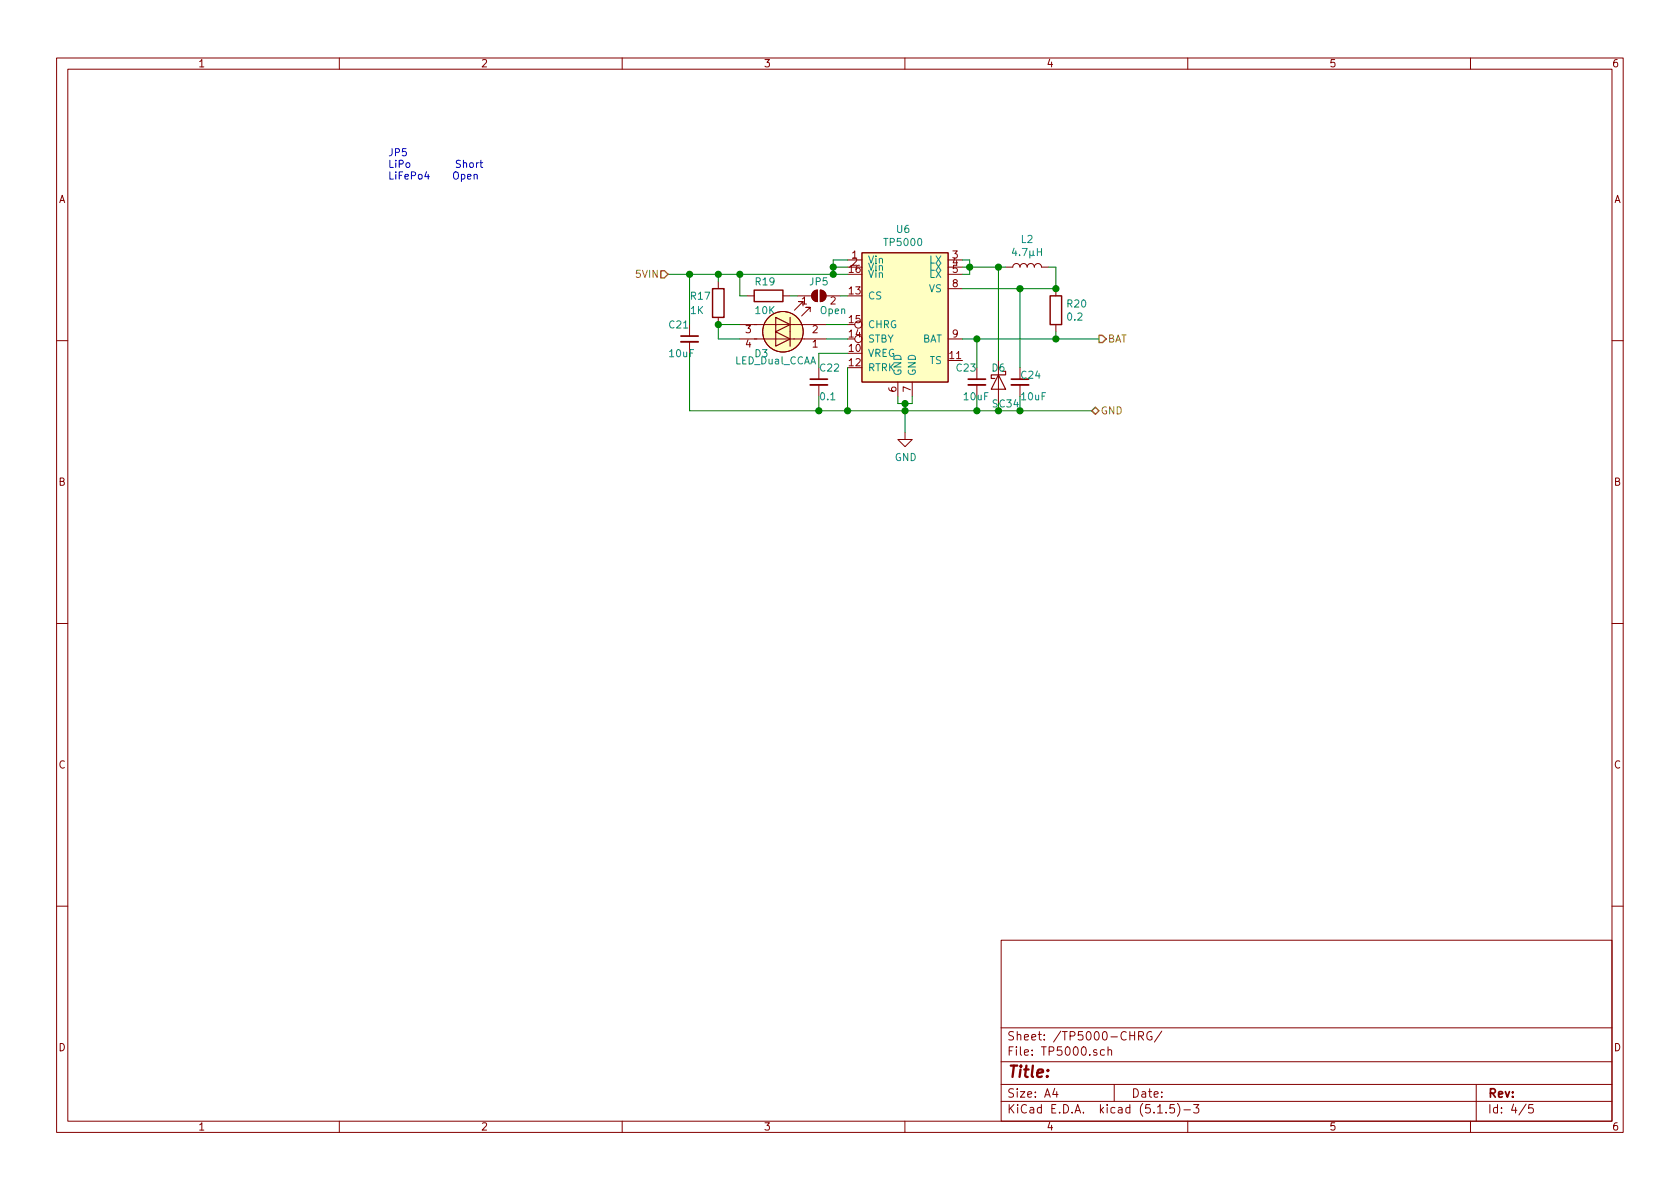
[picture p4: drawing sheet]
<svg xmlns="http://www.w3.org/2000/svg" width="297mm" height="210mm" viewBox="0 0 297 210" stroke-linecap="round" stroke-linejoin="round" font-family="sans-serif">
<g fill="none" stroke="#840000" stroke-width=".18">
<path d="M10 10.3h277v189.9h-277zM12 12.2h273v186.1h-273zM60 10.3v1.9M110 10.3v1.9M160 10.3v1.9M210 10.3v1.9M260 10.3v1.9M121.9 57.4v2M127 49.8v1.2M127 56.1v1.3M130.8 59.9h15.2M130.8 57.4h15.2"/>
<path d="M132.1 52.3h1.2M138.4 52.3h1.3M141 52.3h2.5M142 54.1v-.8h-.8h.8l-1.5 1.6M143.3 55.1v-.7h-.8h.8l-1.6 1.5M143.9 51.5l.6-.2v2a1.02 1.02 0 0 1-.9-.6 1.02 1.02 0 0 1 .3-1.2zM145 51.3a1.02 1.02 0 0 1 1 1 1.02 1.02 0 0 1-1 1zM146 52.3h2.6M149.9 46h2.5M152.4 44.7h15.2v22.9h-15.2zM167.6 46h2.6M167.6 48.5h2.6"/>
<path d="M167.6 47.2h2.6M167.6 51h2.6M167.6 59.9h2.6M177.8 47.2h1.3a.63 .63 0 0 1 .6-.6 .63 .63 0 0 1 .6 .6 .63 .63 0 0 1 .7-.6 .63 .63 0 0 1 .6 .6 .63 .63 0 0 1 .6-.6 .63 .63 0 0 1 .7 .6 .63 .63 0 0 1 .6-.6 .63 .63 0 0 1 .6 .6h1.3M186.7 51v1.3M186.7 57.4v1.3M10 60.2h2M121.9 60.4v2.1M144.8 65v2.1M144.8 68.1v2M158.7 67.6v2.5M160 76.4v1.3h1.3l-1.3 1.3-1.3-1.3h1.3"/>
<path d="M161.3 67.6v2.5M172.7 65v2.1M172.7 68.1v2M176.5 63.7v7.7M180.3 65v2.1M180.3 68.1v2M285 60.2h2M10 110.3h2M285 110.3h2M10 160.2h2M177 166.3h108v32h-108zM285 160.2h2"/>
<path d="M60 198.3v1.9M110 198.3v1.9M160 198.3v1.9M177 194.8h108M177 191.8h108M177 187.8h108M177 181.8h108M186.5 192.5l-.4 1h1M186.8 193v1M195.3 185.7l-.5-.1-.2 .3v.6l.2 .1 .5-.1M195.9 185.7l.2-.1 .4 .1v.9M195.9 185.1v1.5"/>
<path d="M197 191.8v3M201.3 183.2l.8-.1 .1-.2-.1-.4-.8-.1v1.5M201.7 183.2l.5 .7M203.6 182.5a.73 .73 0 0 0-.9 .5 .73 .73 0 0 0 .6 .9l.4-.1v-.5h-.3M204.7 196.8h.8M205.4 182.3l-1.3 2M206.2 196.7v.1M207.6 195.3h-.7l-.1 .7 .2-.1 .5 .1 .2 .2-.1 .5-.2 .1-.6-.1M208.2 195.1a1.71 1.71 0 0 1 0 2.3M209.3 196.3h1.2M210 198.3v1.9M211 195.3h1l-.5 .6 .4 .1v.7l-.2 .1-.7-.1"/>
<path d="M260 198.3v1.9M261 191.8v6.5M269.8 195.2l-1.2 2M271 195.3h-.7v.7l.2-.1 .5 .1 .1 .2-.1 .5-.2 .1-.5-.1"/>
<circle cx="138.4" cy="58.7" r="3.6"/>
<circle cx="151.8" cy="57.4" r=".63"/>
<circle cx="151.8" cy="59.9" r=".63"/>
</g>
<path d="M120.4 60.4h3M143.3 68.1h3M171.2 68.1h3M178.8 68.1h3.1" fill="none" stroke="#840000" stroke-width=".33"/>
<path d="M120.4 59.4h3M143.3 67.1h3M171.2 67.1h3M178.8 67.1h3.1" fill="none" stroke="#840000" stroke-width=".3"/>
<path d="M126 51h2v5.1h-2zM133.3 51.3h5.1v2h-5.1zM185.7 52.3h2v5.1h-2z" fill="none" stroke="#840000" stroke-width=".25"/>
<g fill="#ffffc2" stroke="#ffffc2" stroke-width=".18">
<path d="M152.4 44.7h15.2v22.9h-15.2z"/>
<circle cx="138.4" cy="58.7" r="3.6"/>
</g>
<path d="M137.2 58.7l2.5 1.2-2.5 1.3zM137.2 56.1l2.5 1.3-2.5 1.3zM139.7 56.1v5.1M176.5 66.3l1.3 2.5h-2.5zM177.2 65.7h.6v.6h-2.5v.6h.6" fill="none" stroke="#840000" stroke-width=".2"/>
<g fill="#840000" stroke="#840000" stroke-width=".18">
<path d="M143.9 51.5l.6-.2v2a1.02 1.02 0 0 1-.9-.6 1.02 1.02 0 0 1 .3-1.2z"/>
<path d="M145 51.3a1.02 1.02 0 0 1 1 1 1.02 1.02 0 0 1-1 1z"/>
</g>
<g fill="none" stroke="#008400" stroke-width=".18">
<path d="M118.1 48.5h31.8M121.9 48.5v8.9M127 48.5v1.3M130.8 57.4h-3.8v2.5h3.8M130.8 48.5v3.8h1.3M139.7 52.3h1.3M146 57.4h3.9M146 59.9h3.9M147.3 47.2h2.6M148.6 52.3h1.3M149.9 46h-2.6v2.5M170.2 47.2h7.6"/>
<path d="M170.2 46h1.2v2.5h-1.2M170.2 59.9h24.1M172.7 59.9v5.1M176.5 47.2v16.5M180.3 51v14M185.4 47.2h1.3v3.8h-16.5M186.7 58.7v1.2M121.9 62.5v10.1h71.1M144.8 70.1v2.5M149.9 62.5h-5.1v2.5M149.9 65v7.6M158.7 70.1v1.3h2.6v-1.3"/>
<path d="M160 71.4v5M172.7 70.1v2.5M180.3 70.1v2.5"/>
</g>
<path d="M116.8 47.9h.7l.6 .6-.6 .6h-.7zM194.3 59.3h.6l.7 .6-.7 .7h-.6zM193.7 72l.6 .6-.6 .7-.7-.7z" fill="none" stroke="#848400" stroke-width=".25"/>
<g fill="none" stroke="#0000c2" stroke-width=".18">
<path d="M75.4 30.3l-.3 .9h.8M80.4 30.5l.1-.1a.47 .47 0 0 1 .6 .4l-.1 .7-.3 .2-.3-.1a.93 .93 0 0 1 0-1.1zM81.4 28.4l-.5-.1-.2 .3 .1 .3 .6 .2v.4l-.2 .1h-.5M81.6 30.9l.3-.1 .3 .3-.1 .5h-.5M81.6 30.8v1.3M81.9 28.9l.2-.1h.3l.1 .8M81.9 28.3v1.3M82.7 31.2l.6-.1-.1-.2-.3-.1-.2 .2v.6h.5M83.2 28.8h.3l.1 .1v.7h-.3l-.3-.2zM83.8 31l.2-.2 .3 .1 .1 .8M83.8 30.8v.9M84.3 28.8v.8"/>
<path d="M84.6 28.8l-.3 .2M84.9 28.8h.4M85 28.3v1.1l.3 .2"/>
</g>
<g fill="#008400" stroke="#008400" stroke-width=".25">
<circle cx="127" cy="48.5" r=".51"/>
<circle cx="149.9" cy="72.6" r=".51"/>
<circle cx="127" cy="57.4" r=".51"/>
<circle cx="144.8" cy="72.6" r=".51"/>
<circle cx="147.3" cy="48.5" r=".51"/>
<circle cx="186.7" cy="51" r=".51"/>
<circle cx="130.8" cy="48.5" r=".51"/>
<circle cx="160" cy="71.4" r=".51"/>
<circle cx="160" cy="72.6" r=".51"/>
<circle cx="172.7" cy="72.6" r=".51"/>
<circle cx="171.5" cy="47.2" r=".51"/>
<circle cx="180.3" cy="72.6" r=".51"/>
<circle cx="147.3" cy="47.2" r=".51"/>
<circle cx="176.5" cy="47.2" r=".51"/>
<circle cx="176.5" cy="72.6" r=".51"/>
<circle cx="121.9" cy="48.5" r=".51"/>
<circle cx="180.3" cy="51" r=".51"/>
<circle cx="172.7" cy="59.9" r=".51"/>
<circle cx="186.7" cy="59.9" r=".51"/>
</g>
<text font-size="2.8" fill="#840000" x="178" y="190.5">Title:</text>
<g font-size="2.1" fill="#840000">
<text x="178" y="184">Sheet: /TP5000-CHRG/</text>
<text x="178" y="186.7">File: TP5000.sch</text>
<text x="178" y="196.9">KiCad E.D.A. kicad (5.1.5)-3</text>
<text x="178" y="194.1">Size: A4</text>
<text x="200" y="194.1">Date:</text>
<text x="263" y="194.1">Rev:</text>
<text x="263" y="196.9">Id: 4/5</text>
</g>
<g font-size="1.8" fill="#840000">
<text x="35" y="11.9">1</text>
<text x="85" y="11.9">2</text>
<text x="135" y="11.9">3</text>
<text x="185" y="11.9">4</text>
<text x="235" y="11.9">5</text>
<text x="285" y="11.9">6</text>
<text x="10.4" y="35.9">A</text>
<text x="285.4" y="35.9">A</text>
<text x="150.6" y="45.7">1</text>
<text x="150.6" y="47">2</text>
<text x="168.4" y="45.7">3</text>
<text x="168.4" y="47">4</text>
<text x="141.8" y="53.8">1</text>
<text x="146.8" y="53.8">2</text>
<text x="150.2" y="48.3">16</text>
<text x="150.2" y="52.1">13</text>
<text x="168.4" y="48.3">5</text>
<text x="168.4" y="50.8">8</text>
<text x="131.9" y="58.9">3</text>
<text x="143.7" y="58.9">2</text>
<text x="150.2" y="59.7">14</text>
<text x="150.2" y="57.1">15</text>
<text x="168.4" y="59.7">9</text>
<text x="131.9" y="61.5">4</text>
<text x="143.7" y="61.5">1</text>
<text x="150.2" y="62.2">10</text>
<text x="150.2" y="64.8">12</text>
<text x="167.9" y="63.5">11</text>
<text x="158.5" y="69.3" transform="rotate(-90 158.5 69.3)">6</text>
<text x="161" y="69.3" transform="rotate(-90 161 69.3)">7</text>
<text x="10.4" y="85.9">B</text>
<text x="285.4" y="85.9">B</text>
<text x="10.4" y="135.9">C</text>
<text x="285.4" y="135.9">C</text>
<text x="10.4" y="185.9">D</text>
<text x="285.4" y="185.9">D</text>
<text x="35" y="199.9">1</text>
<text x="85" y="199.9">2</text>
<text x="135" y="199.9">3</text>
<text x="185" y="199.9">4</text>
<text x="235" y="199.9">5</text>
<text x="285" y="199.9">6</text>
</g>
<g font-size="1.8" fill="#0000c2">
<text x="68.6" y="27.6">JP5</text>
<text x="68.6" y="29.7">LiPo</text>
<text x="68.6" y="31.7">LiFePo4</text>
</g>
<g font-size="1.8" fill="#008484">
<text x="158.6" y="41.2">U6</text>
<text x="153.4" y="46.6">Vin</text>
<text x="153.4" y="47.9">Vin</text>
<text x="156.6" y="43.5">TP5000</text>
<text x="164.4" y="46.6">LX</text>
<text x="164.4" y="47.9">LX</text>
<text x="179.2" y="45.3">4.7µH</text>
<text x="180.6" y="43">L2</text>
<text x="122.2" y="53">R17</text>
<text x="133.6" y="50.5">R19</text>
<text x="143.2" y="50.5">JP5</text>
<text x="153.4" y="49.1">Vin</text>
<text x="153.4" y="53">CS</text>
<text x="164.3" y="51.7">VS</text>
<text x="164.4" y="49.1">LX</text>
<text x="118.4" y="58.1">C21</text>
<text x="122.1" y="55.5">1K</text>
<text x="133.6" y="55.5">10K</text>
<text x="145.1" y="55.5">Open</text>
<text x="153.4" y="58">CHRG</text>
<text x="188.7" y="54.4">R20</text>
<text x="188.8" y="56.7">0.2</text>
<text x="118.4" y="63.2">10uF</text>
<text x="129.9" y="64.4">LED_Dual_CCAA</text>
<text x="133.5" y="63.2">D3</text>
<text x="145.1" y="65.7">C22</text>
<text x="153.4" y="63.1">VREG</text>
<text x="153.4" y="65.7">RTRK</text>
<text x="153.4" y="60.6">STBY</text>
<text x="163" y="60.6">BAT</text>
<text x="164.4" y="64.4">TS</text>
<text x="169.2" y="65.7">C23</text>
<text x="175.4" y="65.7">D6</text>
<text x="145.1" y="70.8">0.1</text>
<text x="159.4" y="66.5" transform="rotate(-90 159.4 66.5)">GND</text>
<text x="161.9" y="66.5" transform="rotate(-90 161.9 66.5)">GND</text>
<text x="170.5" y="70.8">10uF</text>
<text x="180.6" y="67">C24</text>
<text x="180.7" y="70.8">10uF</text>
<text x="158.2" y="81.5">GND</text>
</g>
<g font-size="1.8" fill="#848400">
<text x="112.6" y="49.1">5VIN</text>
<text x="195.8" y="60.6">BAT</text>
<text x="194.6" y="73.3">GND</text>
</g>
<text font-size="1.8" fill="#008400" x="175.6" y="72.1">SC34</text>
</svg>
